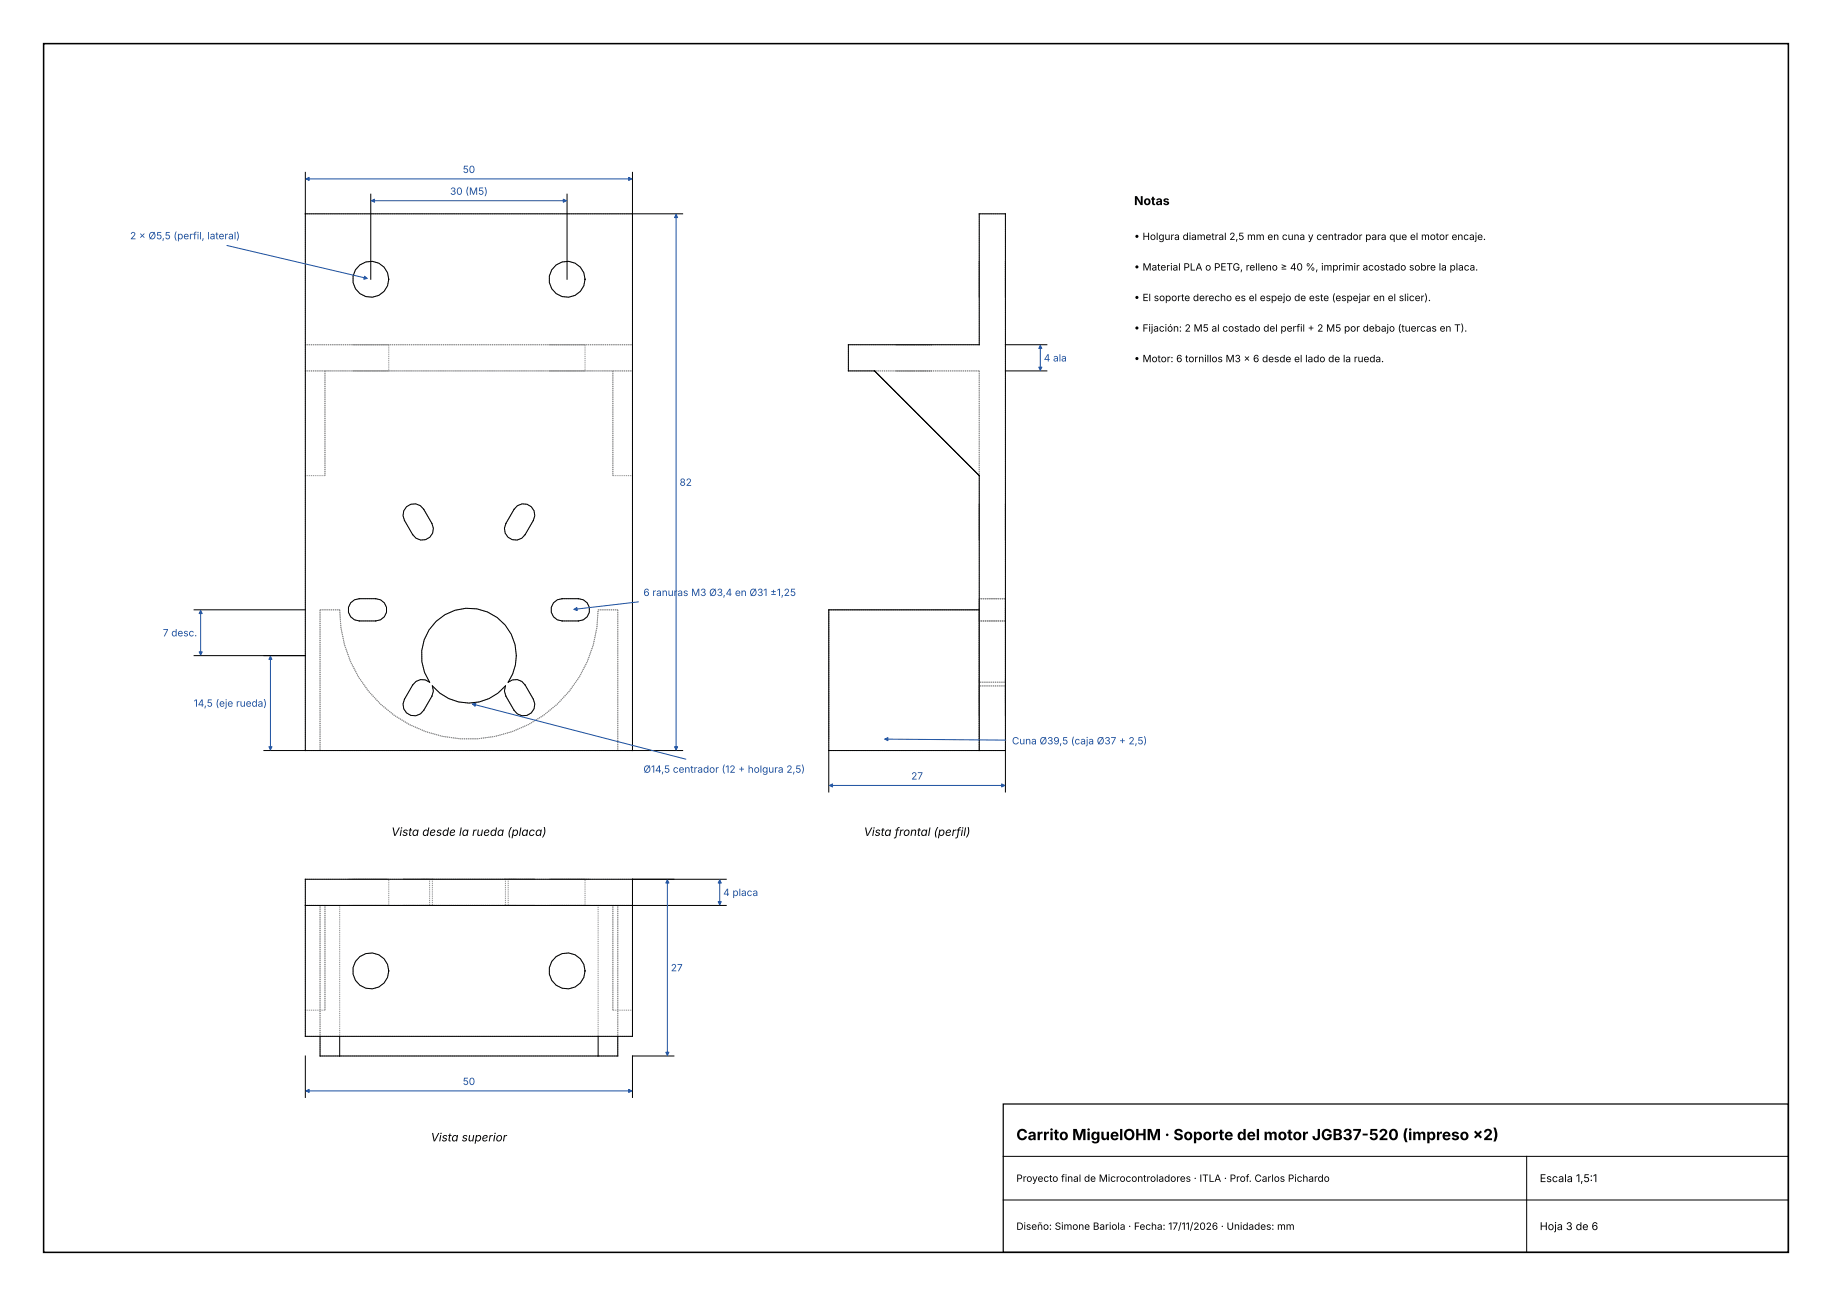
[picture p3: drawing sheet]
<svg xmlns="http://www.w3.org/2000/svg" width="420mm" height="297mm" viewBox="0 0 420 297" stroke-linecap="round" stroke-linejoin="round" font-family="sans-serif">
<path d="M10 10h400v277h-400z" fill="none" stroke="#000" stroke-width=".35"/>
<path d="M230 253h180v34h-180z" fill="none" stroke="#000" stroke-width=".28"/>
<g fill="none" stroke="#000" stroke-width=".23">
<path d="M70 39.5v132.5M145 39.5v132.5M70 49h86.5M85 44.5v19.5M130 44.5v19.5M230.5 79h9.5M230.5 85h9.5M93.2 116.1a2.55 2.55 0 0 1 3.9 .6l1.9 3.3a2.55 2.55 0 0 1-.9 3.4 2.55 2.55 0 0 1-3.5-.9l-1.9-3.2-.3-1.1 .2-1.1zM118.6 115.9a2.55 2.55 0 0 1 3.2 .2 2.55 2.55 0 0 1 .5 3.2l-1.9 3.2a2.55 2.55 0 0 1-3.5 .9 2.55 2.55 0 0 1-.9-3.4l1.9-3.3zM44.5 139.8h25.5M80.4 138.2l.9-.7 1.1-.3h3.7a2.55 2.55 0 0 1 2.6 2.6 2.55 2.55 0 0 1-2.6 2.5h-3.7a2.55 2.55 0 0 1-2.3-1.4 2.55 2.55 0 0 1 .3-2.7zM126.9 138.2l.9-.7 1.1-.3h3.7a2.55 2.55 0 0 1 2.6 2.6 2.55 2.55 0 0 1-2.6 2.5h-3.7a2.55 2.55 0 0 1-2.3-1.4 2.55 2.55 0 0 1 .3-2.7z"/>
<path d="M224.5 139.8h-34.5v41.7M44.5 150.3h25.5M100 142.4a10.9 10.9 0 0 1 14.5-.5 10.9 10.9 0 0 1 2 14.4 2.55 2.55 0 0 1 3.9 .7l1.9 3.2a2.55 2.55 0 0 1-1 3.5 2.55 2.55 0 0 1-3.4-.9l-1.9-3.3-.4-1.1 .3-1.2a10.9 10.9 0 0 1-16.8 0l.3 1.2-.4 1.1-1.9 3.3a2.55 2.55 0 0 1-3.4 .9 2.55 2.55 0 0 1-1-3.5l1.9-3.2a2.55 2.55 0 0 1 3.9-.7 10.9 10.9 0 0 1 1.5-13.9zM60.5 172h96M190 172h40.5M224.5 172v-63l-24-24h-6v-6h30v-30h6v132.5M70 207.5h96.5M145 201.5v36h-75v-36h96.5M73.4 237.5v4.5h4.5M77.9 237.5v4.5M137.1 237.5v4.5M141.6 237.5v4.5h-4.5"/>
<path d="M70 242v9.5M77.9 242h59.2M154.5 242h-9.5v9.5M230 275h180M230 265h180M350 265v22"/>
<circle cx="85" cy="64" r="4.1"/>
<circle cx="130" cy="64" r="4.1"/>
<circle cx="85" cy="222.5" r="4.1"/>
<circle cx="130" cy="222.5" r="4.1"/>
</g>
<g fill="none" stroke="#8c8c8c" stroke-width=".23" stroke-dasharray=".2 .2" stroke-linecap="butt">
<path d="M70 49v30M145 49h-75M224.5 59.9v8.2M230.5 59.9v8.2M230.5 49h-6M70 79h75M80.9 79h8.2M89.1 79h-8.2M89.1 64a4.1 4.1 0 0 0-5.7-3.8 4.1 4.1 0 0 0-1.3 6.8 4.1 4.1 0 0 0 6.7-1.5l.3-1.5M89.1 79v6M125.9 79h8.2M134.1 79h-8.2"/>
<path d="M134.1 64a4.1 4.1 0 0 0-5.7-3.8 4.1 4.1 0 0 0-1.3 6.8 4.1 4.1 0 0 0 6.7-1.5l.3-1.5M134.1 79v6M145 79v-30M194.5 79h30M205.4 79h4.1M209.5 79h4.1M213.6 79h-8.2M224.5 79v-30M224.5 64v-4.1M224.5 68.1v-4.1M230.5 64v-4.1M230.5 68.1v-4.1"/>
<path d="M70 85v24M70 85v-6M70 85h4.5M70 85h75M74.5 85h66M74.5 85v24M80.9 85h8.2M89.1 85h-8.2M125.9 85h8.2M134.1 85h-8.2M140.5 85h4.5M140.5 85v24"/>
<path d="M145 85v-6M145 85v24M194.5 85v-6M194.5 85h6M200.5 85l24 24M205.4 85h4.1M209.5 85h4.1M213.6 85h-8.2M224.5 85h-24M70 109v63M70 109h4.5M74.5 109v-24"/>
<path d="M97.1 116.7a2.55 2.55 0 0 0-3.4-.9 2.55 2.55 0 0 0-1 3.5M99 120l-1.9-3.3M116 120a2.55 2.55 0 0 0 .9 3.4 2.55 2.55 0 0 0 3.5-.9M116 120l1.9-3.3M122.3 119.3a2.55 2.55 0 0 0-1-3.5 2.55 2.55 0 0 0-3.4 .9M140.5 109v-24M140.5 109h4.5M224.5 109v-24M224.5 120v3.8M224.5 119.3v-3.9M224.5 115.4v1.3M224.5 120v-3.3"/>
<path d="M224.5 116.7v-1.3M224.5 115.4v3.9M230.5 119.3v3.2M230.5 116.7v-1.3M230.5 115.4v3.9M230.5 116.7v3.3M230.5 119.3v-3.9M230.5 115.4v1.3M230.5 120v3.8M73.4 139.8v32.2M77.9 139.8h-4.5M77.9 139.8a29.6 29.6 0 0 0 29.6 29.6 29.6 29.6 0 0 0 29.6-29.6"/>
<path d="M82.4 137.2a2.55 2.55 0 0 0-2.6 2.6 2.55 2.55 0 0 0 2.6 2.5M86.1 137.2h-3.7M94.6 122.5a2.55 2.55 0 0 0 3.5 .9 2.55 2.55 0 0 0 .9-3.4M94.6 122.5l-1.9-3.2M120.4 122.5l1.9-3.2M128.9 137.2a2.55 2.55 0 0 0-2.6 2.6 2.55 2.55 0 0 0 2.6 2.5M128.9 137.2h3.7M141.6 139.8h-4.5M190 139.8v29.6M190 139.8h34.5M224.5 139.8v32.2M224.5 139.8v29.6"/>
<path d="M224.5 137.2v5.1M224.5 123.8v-1.3M224.5 122.5v-3.2M224.5 139.4v16.9M224.5 122.5v1.3M224.5 123.8v-3.8M224.5 139.8h-34.5M224.5 137.2h6M230.5 137.2v5.1M230.5 122.5v1.3M230.5 123.8v-3.8M230.5 139.4v16.9"/>
<path d="M230.5 123.8v-1.3M86.1 142.3a2.55 2.55 0 0 0 2.6-2.5 2.55 2.55 0 0 0-2.6-2.6M86.1 142.3h-3.7M94.6 157l-1.9 3.2M98.5 156.3a2.55 2.55 0 0 0-3.9 .7M99 159.5l-1.9 3.3M99 159.5l.4-1.1-.3-1.2M99.1 157.2a10.9 10.9 0 0 0 16.8 0M115.9 157.2l-.3 1.2 .4 1.1M116 159.5l1.9 3.3M116.5 156.3l1-1.9 .7-2 .2-2.1M118.4 150.3a10.9 10.9 0 0 0-14.1-10.4 10.9 10.9 0 0 0-5.8 16.4"/>
<path d="M120.4 157l1.9 3.2M120.4 157a2.55 2.55 0 0 0-3.9-.7M128.9 142.3h3.7M132.6 142.3a2.55 2.55 0 0 0 2.6-2.5 2.55 2.55 0 0 0-2.6-2.6M224.5 142.3v-5.1M224.5 150.3v-10.9M224.5 156.3v-.6M224.5 155.7v1.3M224.5 157v3.2M224.5 159.5v3.3M224.5 159.5v-2.3M224.5 157.2v3.9"/>
<path d="M224.5 157.2v2.3M224.5 157v-1.3M224.5 155.7v.6M224.5 156.3v-6M224.5 142.3h6M230.5 142.3v-5.1M230.5 156.3v-6M230.5 157v-1.3M230.5 155.7v.6M230.5 157.2v2.3M230.5 157.2v3.9M230.5 159.5v-2.3"/>
<path d="M230.5 156.3v-.6M230.5 155.7v1.3M230.5 150.3v-10.9M230.5 156.3h-6M230.5 157.2h-6M70 172h3.4M73.4 172h68.2M92.7 160.2a2.55 2.55 0 0 0 1 3.5 2.55 2.55 0 0 0 3.4-.9M117.9 162.8a2.55 2.55 0 0 0 3.4 .9 2.55 2.55 0 0 0 1-3.5M141.6 172h3.4M141.6 172v-32.2M145 172v-63"/>
<path d="M190 172v-32.2M190 169.4v-29.6M224.5 172h-34.5M224.5 172v-63M224.5 169.4v-29.6M224.5 172v-32.2M224.5 160.2v3.9M224.5 164.1v-1.3M224.5 161.1v-3.9M224.5 162.8v1.3M224.5 164.1v-3.9M230.5 172h-6"/>
<path d="M230.5 172v-123M230.5 160.2v-3.2M230.5 162.8v1.3M230.5 164.1v-3.9M230.5 162.8v-3.3M230.5 161.1v-3.9M230.5 160.2v3.9M230.5 164.1v-1.3M70 201.5v6M70 201.5h75M70 207.5h3.4M70 207.5h4.5"/>
<path d="M70 207.5h75M73.4 207.5v34.5M73.4 207.5v30M74.5 207.5h66M74.5 207.5v24M77.9 207.5h-4.5M77.9 207.5h59.2M77.9 207.5v30M79.8 201.5h2.6M79.8 207.5h2.6M80.9 201.5h8.2M80.9 207.5h8.2"/>
<path d="M82.4 201.5h3.7M82.4 201.5h-2.6M82.4 207.5h-2.6M86.1 201.5h2.6M86.1 207.5h2.6M86.1 207.5h-3.7M88.7 201.5h-2.6M88.7 207.5h-2.6M89.1 201.5h-8.2M89.1 207.5h-8.2M89.1 207.5v-6M92.4 201.5h.3"/>
<path d="M92.4 201.5h4.7M92.4 207.5h4.7M92.4 207.5h.3M92.7 201.5h1.9M92.7 201.5h-.3M92.7 207.5h-.3M94.6 201.5h4.8M94.6 207.5h-1.9M94.6 207.5h4.8M96.6 201.5h1.9M96.6 207.5h1.9M97.1 201.5h-4.7"/>
<path d="M97.1 201.5h1.9M97.1 207.5h-4.7M98.5 201.5h-3.9M98.5 207.5h-3.9M98.5 201.5v6M99 201.5h.4M99 207.5h-1.9M99 207.5h.4M99.1 201.5h16.8M99.1 207.5h16.8M99.1 201.5v6M99.4 201.5h-.4"/>
<path d="M99.4 201.5h-.3M99.4 207.5h-.3M99.4 207.5h-.4M115.6 201.5h.4M115.6 201.5h4.8M115.6 207.5h4.8M115.6 207.5h.4M115.9 201.5h-.3M115.9 207.5h-.3M115.9 201.5v6M116 201.5h-.4M116 207.5h-.4"/>
<path d="M116 207.5h1.9M116.5 201.5h1.9M116.5 207.5h1.9M116.5 201.5v6M117.9 201.5h4.7M117.9 201.5h-1.9M117.9 207.5h4.7M118.4 201.5h-21.8M118.4 207.5h-21.8M120.4 201.5h-3.9M120.4 207.5h1.9M120.4 207.5h-3.9"/>
<path d="M122.3 201.5h-1.9M122.3 201.5h.3M122.3 207.5h.3M122.6 201.5h-.3M122.6 201.5h-4.7M122.6 207.5h-4.7M122.6 207.5h-.3M125.9 201.5h8.2M125.9 207.5h8.2M126.3 201.5h2.6M126.3 207.5h2.6M128.9 201.5h-2.6"/>
<path d="M128.9 207.5h-2.6M128.9 207.5h3.7M132.6 201.5h-3.7M132.6 201.5h2.6M132.6 207.5h2.6M134.1 201.5h-8.2M134.1 207.5h-8.2M134.1 207.5v-6M135.2 201.5h-2.6M135.2 207.5h-2.6M140.5 207.5h4.5M140.5 207.5v24"/>
<path d="M141.6 207.5h3.4M141.6 207.5v34.5M141.6 207.5h-4.5M141.6 207.5v30M145 201.5v6M70 231.5v-24M70 231.5v6M70 231.5h4.5M70 237.5h75M74.5 231.5v-24M89.1 222.5a4.1 4.1 0 0 0-5.7-3.8 4.1 4.1 0 0 0-1.3 6.8 4.1 4.1 0 0 0 6.7-1.5l.3-1.5M134.1 222.5a4.1 4.1 0 0 0-5.7-3.8 4.1 4.1 0 0 0-1.3 6.8 4.1 4.1 0 0 0 6.7-1.5l.3-1.5"/>
<path d="M137.1 237.5v-30M140.5 231.5h4.5M140.5 231.5v-24M145 237.5v-6M145 231.5v-24M73.4 242h68.2"/>
</g>
<g fill="none" stroke="#1a4fa0" stroke-width=".23">
<path d="M52 56.3l32.2 7.5M70.2 41h74.6M85.2 46h44.6M155 49.2v122.6M238.5 79.2v5.6M46 139.9v10.2M146.4 137.9l-14.8 1.8M62 150.4v21.4M108.3 161.3l48.9 12.7M202.8 169.4l27.8 .2M190.2 180h40.1M153 201.7v40.1"/>
<path d="M165 201.7v5.6M70.2 250h74.6"/>
</g>
<g fill="#1a4fa0" stroke="#1a4fa0" stroke-width=".23">
<path d="M144.1 40.6l.7 .4-.7 .4z"/>
<path d="M70.2 41l.7-.4v.8z"/>
<path d="M155 49.2l.4 .7h-.8z"/>
<path d="M154.6 171.1h.8l-.4 .7z"/>
<path d="M62 150.4l.4 .7h-.8z"/>
<path d="M61.6 171.1h.8l-.4 .7z"/>
<path d="M46 139.9l.4 .7h-.8z"/>
<path d="M45.6 149.4h.8l-.4 .7z"/>
<path d="M129.1 45.6l.7 .4-.7 .4z"/>
<path d="M85.2 46l.7-.4v.8z"/>
<path d="M108.3 161.3l.8-.1-.2 .7z"/>
<path d="M131.6 139.7l.6-.5 .1 .7z"/>
<path d="M83.6 63.3l.6 .5-.8 .2z"/>
<path d="M144.1 249.6l.7 .4-.7 .4z"/>
<path d="M70.2 250l.7-.4v.8z"/>
<path d="M153 201.7l.4 .7h-.8z"/>
<path d="M152.6 241.1h.8l-.4 .7z"/>
<path d="M165 201.7l.4 .7h-.8z"/>
<path d="M164.6 206.6h.8l-.4 .7z"/>
<path d="M229.6 179.6l.7 .4-.7 .4z"/>
<path d="M190.2 180l.7-.4v.8z"/>
<path d="M238.5 79.2l.4 .7h-.8z"/>
<path d="M238.1 84.1h.8l-.4 .7z"/>
<path d="M202.8 169.4l.8-.4-.1 .7z"/>
</g>
<text font-size="3.5" x="233" y="261.3">Carrito MiguelOHM · Soporte del motor JGB37-520 (impreso ×2)</text>
<text font-size="2.8" x="260" y="47">Notas</text>
<g font-size="2.6">
<text x="89.7" y="191.6">Vista desde la rueda (placa)</text>
<text x="198.1" y="191.6">Vista frontal (perfil)</text>
<text x="98.8" y="261.6">Vista superior</text>
</g>
<g font-size="2.5">
<text x="353" y="270.9">Escala 1,5:1</text>
<text x="353" y="281.9">Hoja 3 de 6</text>
</g>
<g font-size="2.3" fill="#1a4fa0">
<text x="106.1" y="39.6">50</text>
<text x="103.2" y="44.6">30 (M5)</text>
<text x="29.8" y="54.8">2 × Ø5,5 (perfil, lateral)</text>
<text x="239.3" y="82.8">4 ala</text>
<text x="155.8" y="111.3">82</text>
<text x="147.5" y="136.6">6 ranuras M3 Ø3,4 en Ø31 ±1,25</text>
<text x="37.3" y="145.8">7 desc.</text>
<text x="44.4" y="162">14,5 (eje rueda)</text>
<text x="232" y="170.6">Cuna Ø39,5 (caja Ø37 + 2,5)</text>
<text x="147.5" y="177.1">Ø14,5 centrador (12 + holgura 2,5)</text>
<text x="208.9" y="178.6">27</text>
<text x="165.8" y="205.3">4 placa</text>
<text x="153.8" y="222.6">27</text>
<text x="106.1" y="248.6">50</text>
</g>
<g font-size="2.3">
<text x="260" y="55">• Holgura diametral 2,5 mm en cuna y centrador para que el motor encaje.</text>
<text x="260" y="62">• Material PLA o PETG, relleno ≥ 40 %, imprimir acostado sobre la placa.</text>
<text x="260" y="69">• El soporte derecho es el espejo de este (espejar en el slicer).</text>
<text x="260" y="76">• Fijación: 2 M5 al costado del perfil + 2 M5 por debajo (tuercas en T).</text>
<text x="260" y="83">• Motor: 6 tornillos M3 × 6 desde el lado de la rueda.</text>
<text x="233" y="270.8">Proyecto final de Microcontroladores · ITLA · Prof. Carlos Pichardo</text>
<text x="233" y="281.8">Diseño: Simone Bariola · Fecha: 17/11/2026 · Unidades: mm</text>
</g>
</svg>
